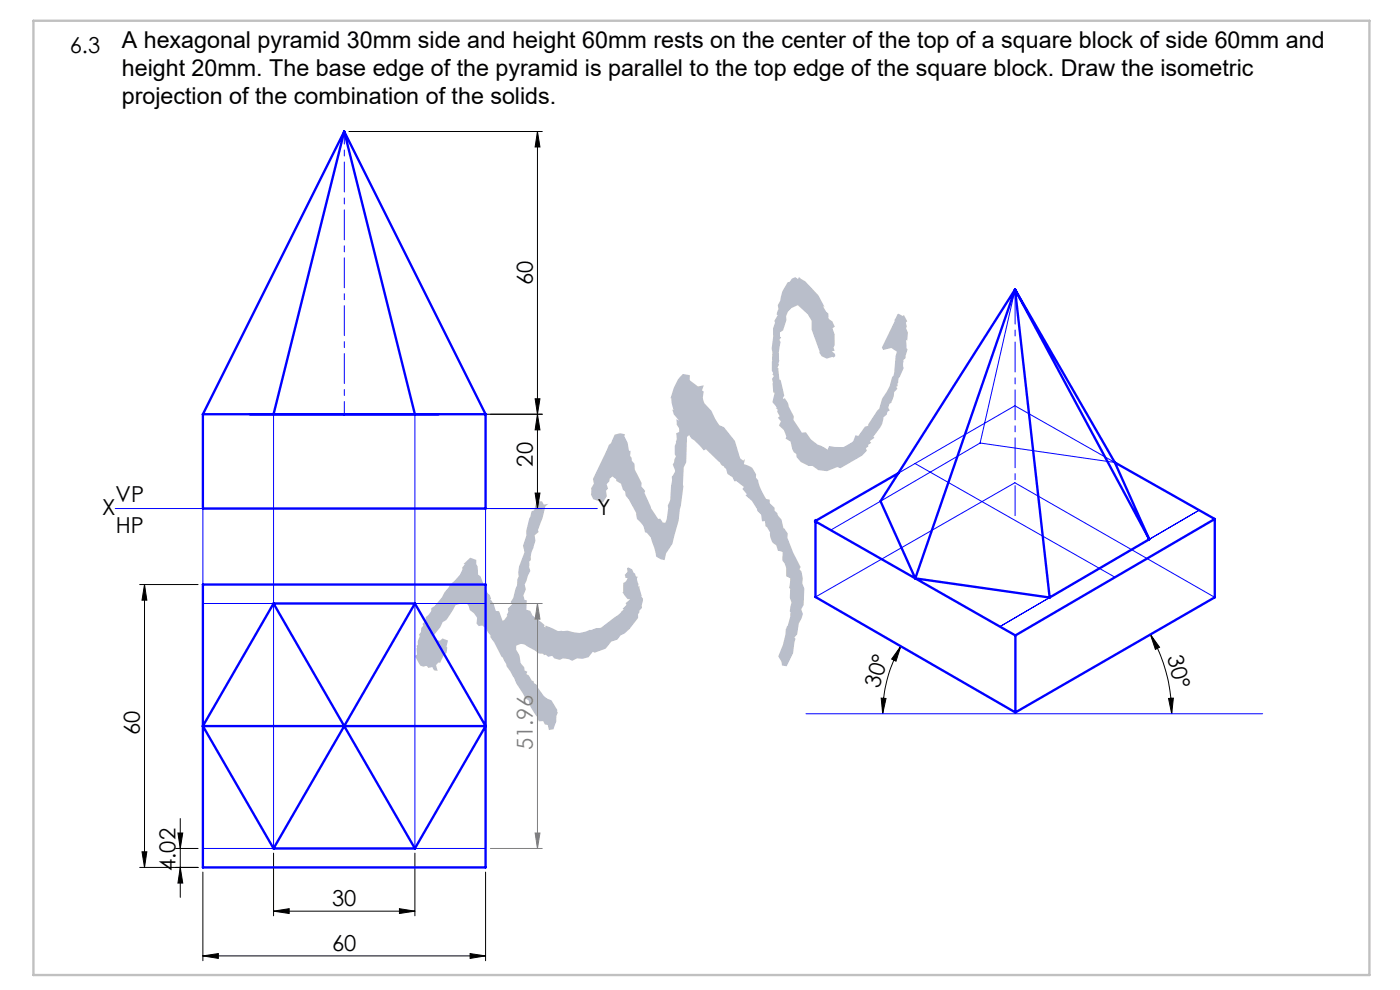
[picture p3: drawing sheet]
<svg xmlns="http://www.w3.org/2000/svg" width="297mm" height="210mm" viewBox="0 0 297 210" stroke-linecap="round" stroke-linejoin="round" font-family="sans-serif">
<g fill="none" stroke="#000" stroke-width=".21">
<path d="M74 27.9h41M114 27.9v80M114 27.9l.5 3.3h-1zM74 87.9h41M113.5 84.6h1l-.5 3.3zM114 87.9l.5 3.3h-1zM104 107.9h11M113.5 104.6h1l-.5 3.3zM29.6 124h12.4M30.7 124v60M30.7 124l.5 3.3h-1.1zM191.1 137.1l-1 3.2-.9-.5z"/>
<path d="M191.1 137.1a28.9 28.9 0 0 0-3.8 14.3M244.1 134.6l1.9 2.7-.9 .5zM244.1 134.6a34 34 0 0 1 4.5 16.8M186.9 148.1l1.1 .1-.7 3.2zM247.9 148.2l1-.1-.3 3.3zM37.3 180h4.7M37.7 176.7h1.1l-.6 3.3zM38.2 173.6v16.8M29.6 184h12.4M30.1 180.7h1.1l-.5 3.3zM38.2 184l.6 3.3h-1.1zM43 185v18.8"/>
<path d="M58 193.3l3.3-.6v1.1zM58 181v13.3M58 193.3h30M84.7 192.7l3.3 .6-3.3 .5zM88 181v13.3M103 185v18.8M43 202.8l3.3-.5v1zM43 202.8h60M99.7 202.3l3.3 .5-3.3 .5z"/>
</g>
<path d="M104 128h11M114 128v52M114 128l.5 3.3h-1zM104 180h11M113.5 176.7h1l-.5 3.3z" fill="none" stroke="#808080" stroke-width=".21"/>
<path d="M7.1 4.4h283.4v202.4h-283.4z" fill="none" stroke="#c0c0c0" stroke-width=".5"/>
<path d="M73 27.9v60" fill="none" stroke="#00f" stroke-width=".21" stroke-dasharray="6.3 1.3 1.3 1.3" stroke-dashoffset="3.7"/>
<path d="M215.3 110.4v-49" fill="none" stroke="#00f" stroke-width=".21" stroke-dasharray="6.3 1.3 1.3 1.3" stroke-dashoffset="-1"/>
<g fill="none" stroke="#00f" stroke-width=".21">
<path d="M215.3 61.4l-7.4 32.6M58 87.9v92.1M88 87.9v92.1M194.1 98.3l42.4 24.1M207.9 94l28.6 4.1-21.2-12-24.7 14.3M207.9 94l-31.7 18.5M24.4 107.9h102.3M43 107.9v16.1M103 107.9v16.1M254.4 108.2l-42.3 24.7 10.6-6.2M43 128h60v52h-60M173 126.6l42.3-24.2 42.4 24.3"/>
<path d="M171 151.4h96.9"/>
</g>
<g fill="none" stroke="#00f" stroke-width=".5">
<path d="M73 27.9l-30 60M73 27.9l-15 60M73 27.9l15 60M73 27.9l30 60M215.3 61.4l-28.5 44.9 7.4 16.4M215.3 61.4l-21.1 61.3M215.3 61.4l7.4 65.3M215.3 61.4l21.2 36.7M215.3 61.4l28.5 53M43 87.9h60M43 87.9v20h60v-20M236.5 98.1l7.3 16.3"/>
<path d="M236.5 98.1l21.2 12M173 110.3v16.3l42.4 24.5M190.6 100.4l-17.7 10.2 42.5 24.2M243.8 114.4l-21.1 12.3M257.7 110.1v16.6l-42.3 24.4M257.7 110.1l-42.3 24.7M43 124h60v60h-60zM58 128h30M58 128l-15 26M58 128l30 52M88 128l15 26M88 128l-30 52"/>
<path d="M194.2 122.7l28.5 4M215.4 134.8v16.3M43 154l15 26M43 154h60M103 154l-15 26M58 180h30"/>
</g>
<g fill="#000">
<path d="M114 27.9l.5 3.3h-1zM113.5 84.6h1l-.5 3.3zM30.7 124l.5 3.3h-1.1zM30.1 180.7h1.1l-.5 3.3zM37.7 176.7h1.1l-.6 3.3zM38.2 184l.6 3.3h-1.1z"/>
<path d="M113.5 104.6h1l-.5 3.3zM114 87.9l.5 3.3h-1z"/>
<path d="M191.1 137.1l-1 3.2-.9-.5zM186.9 148.1l1.1 .1-.7 3.2z"/>
<path d="M247.9 148.2l1-.1-.3 3.3zM244.1 134.6l1.9 2.7-.9 .5z"/>
<path d="M43 202.8l3.3-.5v1zM99.7 202.3l3.3 .5-3.3 .5zM58 193.3l3.3-.6v1.1zM84.7 192.7l3.3 .6-3.3 .5z"/>
</g>
<path d="M113.5 176.7h1l-.5 3.3zM114 128l.5 3.3h-1z" fill="#808080"/>
<text font-size="54.7" fill="#b9beca" x="105" y="161.2" transform="rotate(-40 105 161.2)">KYC</text>
<g font-size="4.9">
<text x="25.8" y="10.2">A hexagonal pyramid 30mm side and height 60mm rests on the center of the top of a square block of side 60mm and</text>
<text x="25.8" y="16.2">height 20mm. The base edge of the pyramid is parallel to the top edge of the square block. Draw the isometric</text>
<text x="25.8" y="22.1">projection of the combination of the solids.</text>
</g>
<g font-size="4.7">
<text x="14.8" y="11.2">6.3</text>
<text x="113" y="60.5" transform="rotate(-90 113 60.5)">60</text>
<text x="113" y="99" transform="rotate(-90 113 99)">20</text>
<text x="24.5" y="106.4">VP</text>
<text x="21.7" y="109.3">X</text>
<text x="24.6" y="113">HP</text>
<text x="126.8" y="109.3">Y</text>
<text x="247.6" y="139.4" transform="rotate(76 247.6 139.4)">30°</text>
<text x="186.5" y="146.2" transform="rotate(-73 186.5 146.2)">30°</text>
<text x="29.6" y="155.9" transform="rotate(-90 29.6 155.9)">60</text>
<text x="37.3" y="184.7" transform="rotate(-90 37.3 184.7)">4.02</text>
<text x="70.5" y="192.2">30</text>
<text x="70.5" y="201.8">60</text>
</g>
<text font-size="4.7" fill="#808080" x="113" y="159.1" transform="rotate(-90 113 159.1)">51.96</text>
</svg>
